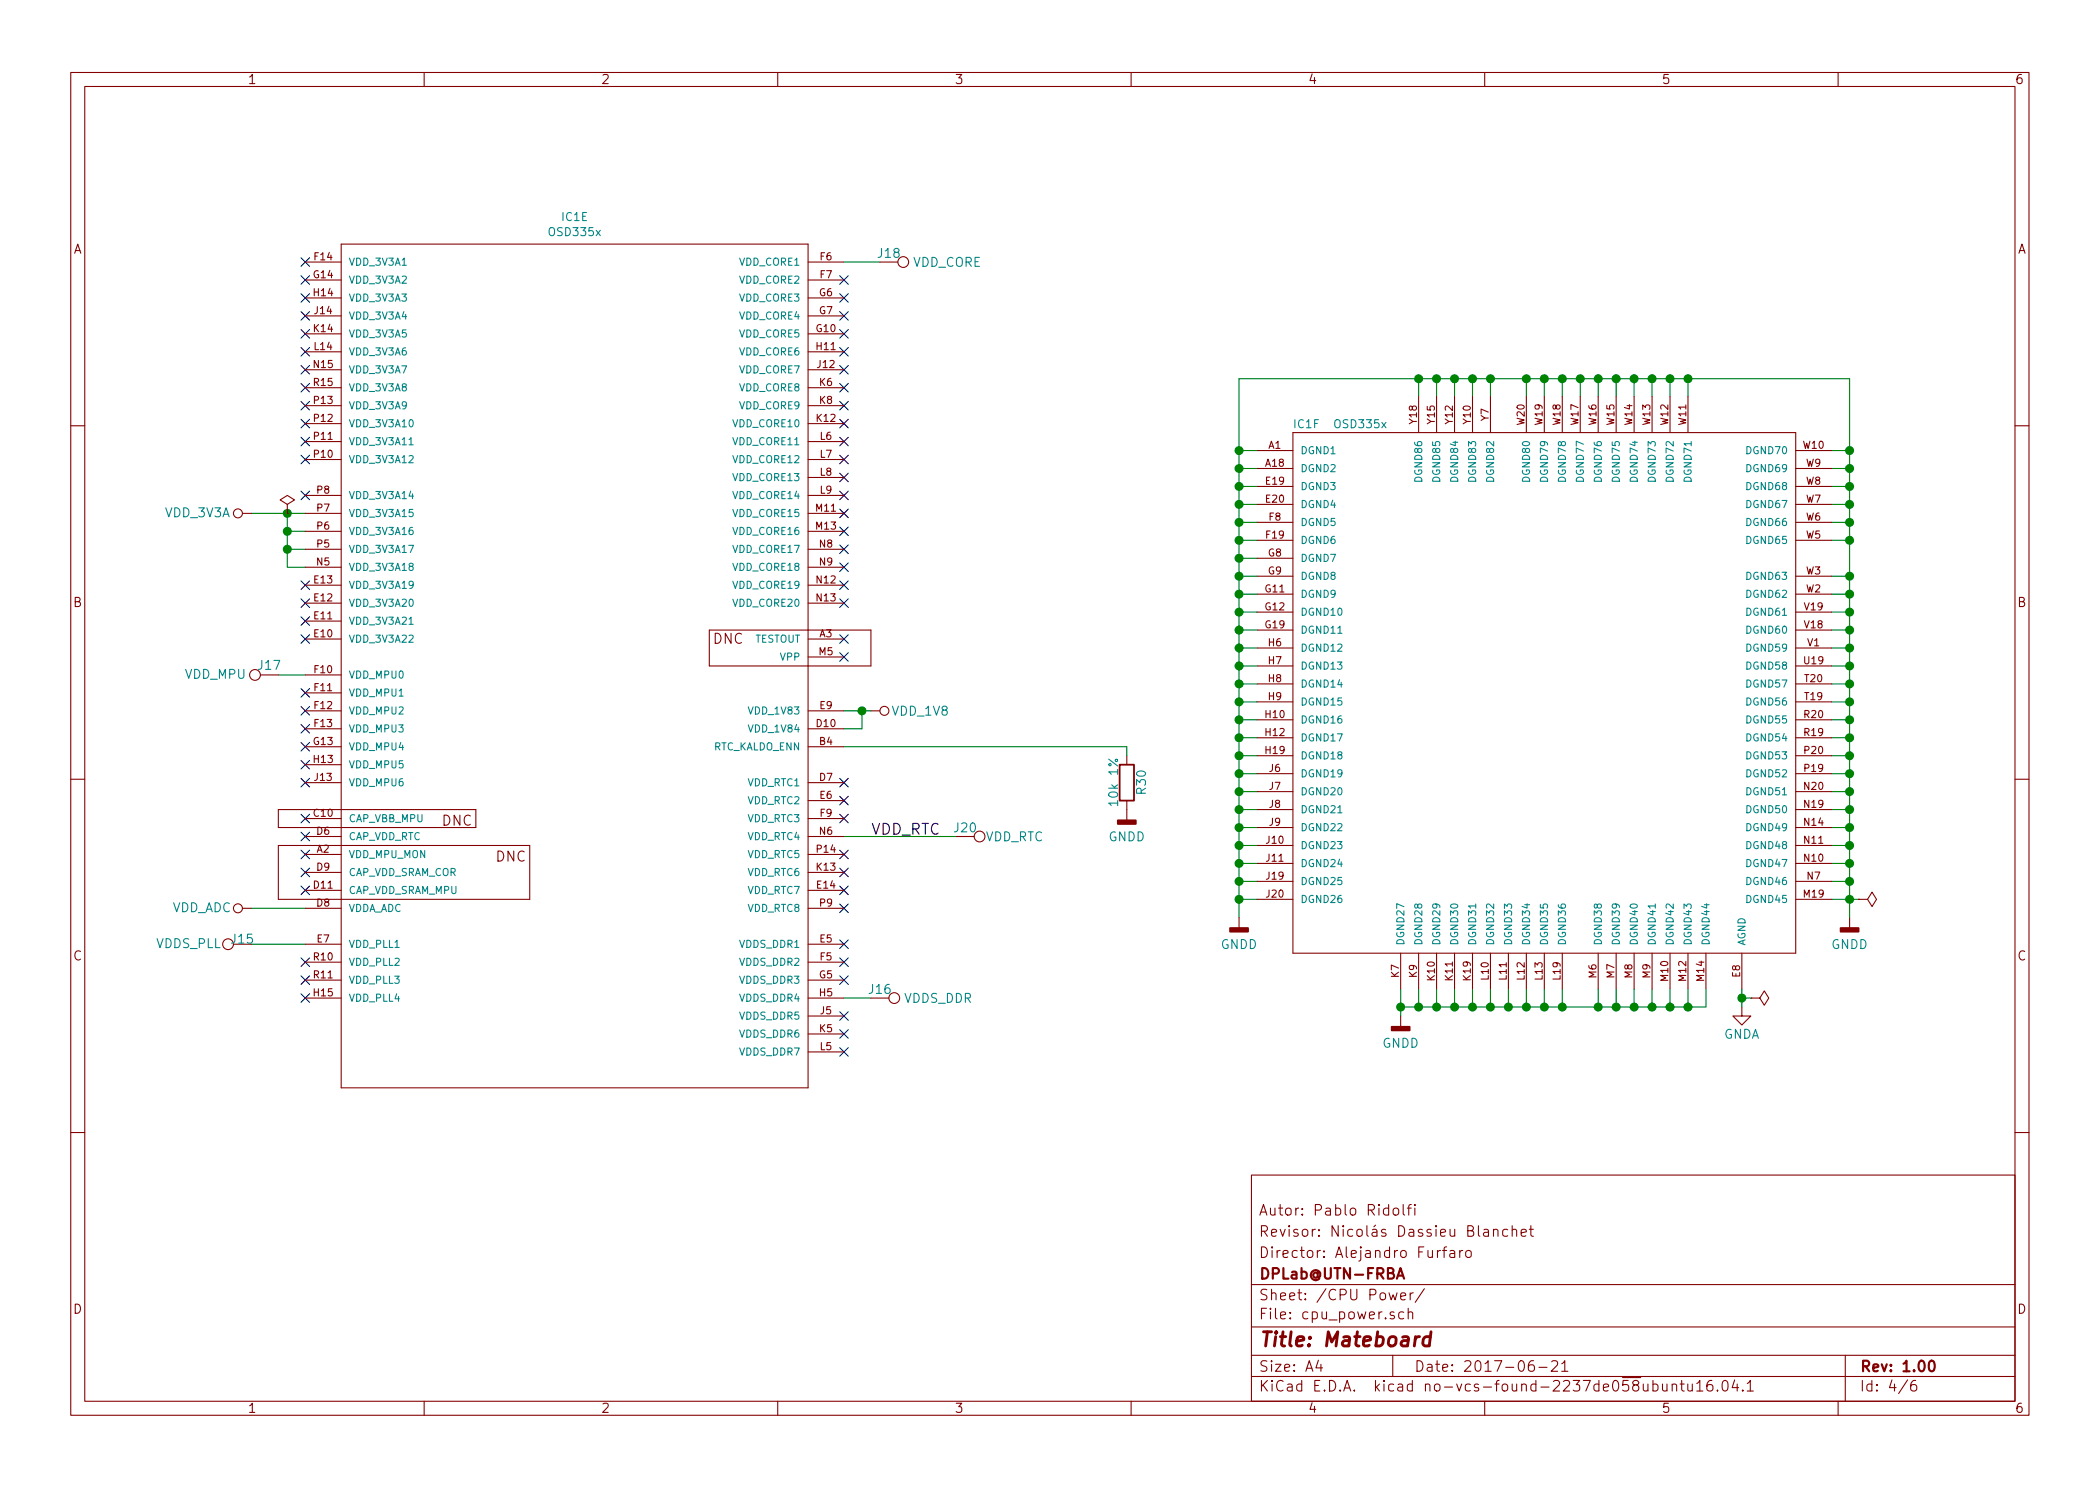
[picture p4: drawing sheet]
EESchema Schematic File Version 2
LIBS:mateboard-rescue
LIBS:power
LIBS:device
LIBS:transistors
LIBS:conn
LIBS:linear
LIBS:regul
LIBS:74xx
LIBS:cmos4000
LIBS:adc-dac
LIBS:memory
LIBS:xilinx
LIBS:microcontrollers
LIBS:dsp
LIBS:microchip
LIBS:analog_switches
LIBS:motorola
LIBS:texas
LIBS:intel
LIBS:audio
LIBS:interface
LIBS:digital-audio
LIBS:philips
LIBS:display
LIBS:cypress
LIBS:siliconi
LIBS:opto
LIBS:atmel
LIBS:contrib
LIBS:valves
LIBS:opendous
LIBS:tps65217c
LIBS:pwr
LIBS:pushbutton
LIBS:tl5209
LIBS:tl1963adcqr
LIBS:ddr3_sdram
LIBS:nand_4gb
LIBS:microsd
LIBS:tpd4s012
LIBS:tps2065cdgn
LIBS:74lvc1g07dck
LIBS:wl1835modgbmoct
LIBS:osd335x
LIBS:mateboard-cache
EELAYER 26 0
EELAYER END
$Descr A4 11693 8268
encoding utf-8
Sheet 4 6
Title "Mateboard"
Date "2017-06-21"
Rev "1.00"
Comp "DPLab@UTN-FRBA"
Comment1 "Director: Alejandro Furfaro"
Comment2 "Revisor: Nicolás Dassieu Blanchet"
Comment3 "Autor: Pablo Ridolfi"
Comment4 ""
$EndDescr
Wire Wire Line
	7000 2500 6900 2500
Wire Wire Line
	6900 2600 7000 2600
Wire Wire Line
	6900 2700 7000 2700
Wire Wire Line
	6900 2800 7000 2800
Wire Wire Line
	6900 2900 7000 2900
Wire Wire Line
	6900 3000 7000 3000
Wire Wire Line
	6900 3100 7000 3100
Wire Wire Line
	6900 3200 7000 3200
Wire Wire Line
	6900 3300 7000 3300
Wire Wire Line
	6900 3400 7000 3400
Wire Wire Line
	6900 3500 7000 3500
Wire Wire Line
	6900 3600 7000 3600
Wire Wire Line
	6900 3700 7000 3700
Wire Wire Line
	6900 3800 7000 3800
Wire Wire Line
	6900 3900 7000 3900
Wire Wire Line
	6900 4000 7000 4000
Wire Wire Line
	6900 4100 7000 4100
Wire Wire Line
	6900 4200 7000 4200
Wire Wire Line
	6900 4300 7000 4300
Wire Wire Line
	6900 4400 7000 4400
Wire Wire Line
	6900 4500 7000 4500
Wire Wire Line
	6900 4600 7000 4600
Wire Wire Line
	6900 4700 7000 4700
Wire Wire Line
	6900 4800 7000 4800
Wire Wire Line
	6900 4900 7000 4900
Wire Wire Line
	6900 5000 7000 5000
$Comp
L GNDD #PWR92
U 1 1
P 6900 5100
F 0 "#PWR92" H 6900 4850 50  0001 C CNN
F 1 "GNDD" H 6900 4950 50  0000 C CNN
F 2 "" H 6900 5100 50  0001 C CNN
F 3 "" H 6900 5100 50  0001 C CNN
	1    6900 5100
	1    0    0    -1  
$EndComp
Wire Wire Line
	6900 2100 6900 5100
Connection ~ 6900 2600
Connection ~ 6900 2700
Connection ~ 6900 2800
Connection ~ 6900 2900
Connection ~ 6900 3000
Connection ~ 6900 3100
Connection ~ 6900 3200
Connection ~ 6900 3300
Connection ~ 6900 3400
Connection ~ 6900 3500
Connection ~ 6900 3600
Connection ~ 6900 3700
Connection ~ 6900 3800
Connection ~ 6900 3900
Connection ~ 6900 4000
Connection ~ 6900 4100
Connection ~ 6900 4200
Connection ~ 6900 4300
Connection ~ 6900 4400
Connection ~ 6900 4500
Connection ~ 6900 4600
Connection ~ 6900 4700
Connection ~ 6900 4800
Connection ~ 6900 4900
Connection ~ 6900 5000
Wire Wire Line
	10200 2500 10300 2500
Wire Wire Line
	10300 2600 10200 2600
Wire Wire Line
	10300 2700 10200 2700
Wire Wire Line
	10300 2800 10200 2800
Wire Wire Line
	10300 2900 10200 2900
Wire Wire Line
	10300 3000 10200 3000
Wire Wire Line
	10300 3200 10200 3200
Wire Wire Line
	10300 3300 10200 3300
Wire Wire Line
	10300 3400 10200 3400
Wire Wire Line
	10300 3500 10200 3500
Wire Wire Line
	10300 3600 10200 3600
Wire Wire Line
	10300 3700 10200 3700
Wire Wire Line
	10300 3800 10200 3800
Wire Wire Line
	10300 3900 10200 3900
Wire Wire Line
	10300 4000 10200 4000
Wire Wire Line
	10300 4100 10200 4100
Wire Wire Line
	10300 4200 10200 4200
Wire Wire Line
	10300 4300 10200 4300
Wire Wire Line
	10300 4400 10200 4400
Wire Wire Line
	10300 4500 10200 4500
Wire Wire Line
	10300 4600 10200 4600
Wire Wire Line
	10300 4700 10200 4700
Wire Wire Line
	10300 4800 10200 4800
Wire Wire Line
	10300 4900 10200 4900
Wire Wire Line
	10200 5000 10350 5000
$Comp
L GNDD #PWR95
U 1 1
P 10300 5100
F 0 "#PWR95" H 10300 4850 50  0001 C CNN
F 1 "GNDD" H 10300 4950 50  0000 C CNN
F 2 "" H 10300 5100 50  0001 C CNN
F 3 "" H 10300 5100 50  0001 C CNN
	1    10300 5100
	-1   0    0    -1  
$EndComp
Wire Wire Line
	10300 2100 10300 5100
Connection ~ 10300 2600
Connection ~ 10300 2700
Connection ~ 10300 2800
Connection ~ 10300 2900
Connection ~ 10300 3000
Connection ~ 10300 3200
Connection ~ 10300 3300
Connection ~ 10300 3400
Connection ~ 10300 3500
Connection ~ 10300 3600
Connection ~ 10300 3700
Connection ~ 10300 3800
Connection ~ 10300 3900
Connection ~ 10300 4000
Connection ~ 10300 4100
Connection ~ 10300 4200
Connection ~ 10300 4300
Connection ~ 10300 4400
Connection ~ 10300 4500
Connection ~ 10300 4600
Connection ~ 10300 4700
Connection ~ 10300 4800
Connection ~ 10300 4900
Connection ~ 10300 5000
Wire Wire Line
	6900 2100 10300 2100
Connection ~ 6900 2500
Connection ~ 10300 2500
Wire Wire Line
	7900 2200 7900 2100
Connection ~ 7900 2100
Wire Wire Line
	8000 2200 8000 2100
Connection ~ 8000 2100
Wire Wire Line
	8500 2200 8500 2100
Wire Wire Line
	8600 2200 8600 2100
Connection ~ 8500 2100
Connection ~ 8600 2100
Wire Wire Line
	8700 2200 8700 2100
Wire Wire Line
	8800 2200 8800 2100
Connection ~ 8700 2100
Connection ~ 8800 2100
Wire Wire Line
	8900 2200 8900 2100
Wire Wire Line
	9000 2200 9000 2100
Connection ~ 8900 2100
Connection ~ 9000 2100
Wire Wire Line
	9100 2200 9100 2100
Wire Wire Line
	9200 2200 9200 2100
Connection ~ 9100 2100
Connection ~ 9200 2100
Wire Wire Line
	9300 2200 9300 2100
Wire Wire Line
	9400 2200 9400 2100
Connection ~ 9300 2100
Connection ~ 9400 2100
Wire Wire Line
	8100 2200 8100 2100
Wire Wire Line
	8200 2200 8200 2100
Connection ~ 8100 2100
Connection ~ 8200 2100
Wire Wire Line
	8300 2200 8300 2100
Connection ~ 8300 2100
Wire Wire Line
	7900 5500 7900 5600
Connection ~ 7900 5600
Wire Wire Line
	8000 5600 8000 5500
Connection ~ 8000 5600
Wire Wire Line
	8100 5600 8100 5500
Connection ~ 8100 5600
Wire Wire Line
	8200 5600 8200 5500
Connection ~ 8200 5600
Wire Wire Line
	8300 5600 8300 5500
Connection ~ 8300 5600
Wire Wire Line
	8400 5600 8400 5500
Connection ~ 8400 5600
Wire Wire Line
	8500 5600 8500 5500
Connection ~ 8500 5600
Wire Wire Line
	8600 5600 8600 5500
Connection ~ 8600 5600
Wire Wire Line
	8700 5600 8700 5500
Connection ~ 8700 5600
Wire Wire Line
	8900 5600 8900 5500
Connection ~ 8900 5600
Wire Wire Line
	9000 5600 9000 5500
Connection ~ 9000 5600
Wire Wire Line
	9100 5600 9100 5500
Connection ~ 9100 5600
Wire Wire Line
	9200 5600 9200 5500
Connection ~ 9200 5600
Wire Wire Line
	9300 5600 9300 5500
Connection ~ 9300 5600
Wire Wire Line
	9400 5600 9400 5500
Connection ~ 9400 5600
Wire Wire Line
	9500 5600 9500 5500
Wire Wire Line
	7800 5600 9500 5600
Wire Wire Line
	7800 5500 7800 5650
$Comp
L GNDD #PWR93
U 1 1
P 7800 5650
F 0 "#PWR93" H 7800 5400 50  0001 C CNN
F 1 "GNDD" H 7800 5500 50  0000 C CNN
F 2 "" H 7800 5650 50  0001 C CNN
F 3 "" H 7800 5650 50  0001 C CNN
	1    7800 5650
	1    0    0    -1  
$EndComp
Connection ~ 7800 5600
$Comp
L GNDA #PWR94
U 1 1
P 9700 5600
F 0 "#PWR94" H 9700 5350 50  0001 C CNN
F 1 "GNDA" H 9700 5450 50  0000 C CNN
F 2 "" H 9700 5600 50  0001 C CNN
F 3 "" H 9700 5600 50  0001 C CNN
	1    9700 5600
	1    0    0    -1  
$EndComp
Wire Wire Line
	9700 5500 9700 5600
Wire Wire Line
	1600 3050 1700 3050
Wire Wire Line
	1400 2850 1700 2850
Wire Wire Line
	1600 2850 1600 3150
Wire Wire Line
	1600 3150 1700 3150
Connection ~ 1600 3050
Wire Wire Line
	1700 2950 1600 2950
Connection ~ 1600 2950
$Comp
L VDD_3V3A #PWR88
U 1 1
P 1400 2850
F 0 "#PWR88" H 1400 2700 50  0001 C CNN
F 1 "VDD_3V3A" V 1400 3150 50  0000 C CNN
F 2 "" H 1400 2850 50  0000 C CNN
F 3 "" H 1400 2850 50  0000 C CNN
	1    1400 2850
	0    -1   -1   0   
$EndComp
Connection ~ 1600 2850
Wire Wire Line
	1550 3750 1700 3750
$Comp
L VDD_ADC #PWR89
U 1 1
P 1400 5050
F 0 "#PWR89" H 1400 4900 50  0001 C CNN
F 1 "VDD_ADC" V 1400 5325 50  0000 C CNN
F 2 "" H 1400 5050 50  0000 C CNN
F 3 "" H 1400 5050 50  0000 C CNN
	1    1400 5050
	0    -1   -1   0   
$EndComp
Wire Wire Line
	1700 5050 1400 5050
Wire Wire Line
	1400 5250 1700 5250
NoConn ~ 1700 5550
NoConn ~ 1700 5450
NoConn ~ 1700 5350
NoConn ~ 1700 2750
NoConn ~ 1700 3250
NoConn ~ 1700 3350
NoConn ~ 1700 3450
NoConn ~ 1700 3550
NoConn ~ 1700 3850
NoConn ~ 1700 3950
NoConn ~ 1700 4050
NoConn ~ 1700 4150
NoConn ~ 1700 4250
NoConn ~ 1700 4350
NoConn ~ 1700 4550
NoConn ~ 1700 4650
NoConn ~ 1700 4750
NoConn ~ 1700 4850
NoConn ~ 1700 4950
Wire Wire Line
	4900 1450 4700 1450
NoConn ~ 4700 1550
NoConn ~ 4700 1650
NoConn ~ 4700 1750
NoConn ~ 4700 1850
NoConn ~ 4700 1950
NoConn ~ 4700 2050
NoConn ~ 4700 2150
NoConn ~ 4700 2250
NoConn ~ 4700 2350
NoConn ~ 4700 2450
NoConn ~ 4700 2550
NoConn ~ 4700 2650
NoConn ~ 4700 2750
NoConn ~ 4700 2850
NoConn ~ 4700 2950
NoConn ~ 4700 3050
NoConn ~ 4700 3150
NoConn ~ 4700 3250
NoConn ~ 4700 3350
NoConn ~ 4700 3550
NoConn ~ 4700 3650
Wire Wire Line
	4700 4650 5325 4650
$Comp
L R R30
U 1 1
P 6275 4350
F 0 "R30" V 6355 4350 50  0000 C CNN
F 1 "10k 1%" V 6200 4350 50  0000 C CNN
F 2 "Resistors_SMD:R_0402" V 6205 4350 50  0001 C CNN
F 3 "" H 6275 4350 50  0001 C CNN
	1    6275 4350
	1    0    0    -1  
$EndComp
$Comp
L GNDD #PWR91
U 1 1
P 6275 4500
F 0 "#PWR91" H 6275 4250 50  0001 C CNN
F 1 "GNDD" H 6275 4350 50  0000 C CNN
F 2 "" H 6275 4500 50  0001 C CNN
F 3 "" H 6275 4500 50  0001 C CNN
	1    6275 4500
	1    0    0    -1  
$EndComp
Wire Wire Line
	6275 4200 6275 4150
Wire Wire Line
	6275 4150 4700 4150
NoConn ~ 1700 1550
NoConn ~ 1700 1650
NoConn ~ 1700 1750
NoConn ~ 1700 1850
NoConn ~ 1700 1950
NoConn ~ 1700 2050
NoConn ~ 1700 2150
NoConn ~ 1700 2250
NoConn ~ 1700 2350
NoConn ~ 1700 2450
NoConn ~ 1700 2550
NoConn ~ 1700 1450
NoConn ~ 4700 4350
NoConn ~ 4700 4450
NoConn ~ 4700 4550
NoConn ~ 4700 4750
NoConn ~ 4700 4850
NoConn ~ 4700 4950
NoConn ~ 4700 5050
Wire Wire Line
	4850 5550 4700 5550
NoConn ~ 4700 5250
NoConn ~ 4700 5350
NoConn ~ 4700 5450
NoConn ~ 4700 5650
NoConn ~ 4700 5750
NoConn ~ 4700 5850
$Comp
L VDD_1V8 #PWR90
U 1 1
P 4850 3950
F 0 "#PWR90" H 4850 3800 50  0001 C CNN
F 1 "VDD_1V8" V 4850 4225 50  0000 C CNN
F 2 "" H 4850 3950 50  0000 C CNN
F 3 "" H 4850 3950 50  0000 C CNN
	1    4850 3950
	0    1    1    0   
$EndComp
Wire Wire Line
	4700 3950 4850 3950
Wire Wire Line
	4800 3950 4800 4050
Wire Wire Line
	4800 4050 4700 4050
Connection ~ 4800 3950
$Comp
L TEST_1P J15
U 1 1
P 1400 5250
F 0 "J15" V 1425 5300 50  0000 C CNN
F 1 "VDDS_PLL" V 1400 5600 50  0000 C CNN
F 2 "Measurement_Points:Measurement_Point_Round-SMD-Pad_Small" H 1600 5250 50  0001 C CNN
F 3 "" H 1600 5250 50  0001 C CNN
	1    1400 5250
	0    -1   -1   0   
$EndComp
$Comp
L TEST_1P J16
U 1 1
P 4850 5550
F 0 "J16" V 4800 5600 50  0000 C CNN
F 1 "VDDS_DDR" V 4850 5925 50  0000 C CNN
F 2 "Measurement_Points:Measurement_Point_Round-SMD-Pad_Small" H 5050 5550 50  0001 C CNN
F 3 "" H 5050 5550 50  0001 C CNN
	1    4850 5550
	0    1    1    0   
$EndComp
$Comp
L PWR_FLAG #FLG5
U 1 1
P 1600 2850
F 0 "#FLG5" H 1600 2925 50  0001 C CNN
F 1 "PWR_FLAG" H 1600 3000 50  0001 C CNN
F 2 "" H 1600 2850 50  0001 C CNN
F 3 "" H 1600 2850 50  0001 C CNN
	1    1600 2850
	1    0    0    -1  
$EndComp
$Comp
L TEST_1P J17
U 1 1
P 1550 3750
F 0 "J17" V 1600 3800 50  0000 C CNN
F 1 "VDD_MPU" V 1550 4100 50  0000 C CNN
F 2 "Measurement_Points:Measurement_Point_Round-SMD-Pad_Small" H 1750 3750 50  0001 C CNN
F 3 "" H 1750 3750 50  0001 C CNN
	1    1550 3750
	0    -1   -1   0   
$EndComp
$Comp
L TEST_1P J18
U 1 1
P 4900 1450
F 0 "J18" V 4850 1500 50  0000 C CNN
F 1 "VDD_CORE" V 4900 1825 50  0000 C CNN
F 2 "Measurement_Points:Measurement_Point_Round-SMD-Pad_Small" H 5100 1450 50  0001 C CNN
F 3 "" H 5100 1450 50  0001 C CNN
	1    4900 1450
	0    1    1    0   
$EndComp
$Comp
L TEST_1P J20
U 1 1
P 5325 4650
F 0 "J20" V 5275 4700 50  0000 C CNN
F 1 "VDD_RTC" V 5325 4975 50  0000 C CNN
F 2 "Measurement_Points:Measurement_Point_Round-SMD-Pad_Small" H 5525 4650 50  0001 C CNN
F 3 "" H 5525 4650 50  0001 C CNN
	1    5325 4650
	0    1    1    0   
$EndComp
Text Label 4850 4650 0    60   ~ 0
VDD_RTC
$Comp
L OSD335x IC1
U 5 1
P 3200 3550
AR Path="/594BE01D" Ref="IC1"  Part="5" 
AR Path="/589E2993/594BE01D" Ref="IC1"  Part="5" 
F 0 "IC1" H 3200 5904 45  0000 C CNN
F 1 "OSD335x" H 3200 5820 45  0000 C CNN
F 2 "footprints:OSD3358-BAS-BGA400" H 3230 3700 20  0001 C CNN
F 3 "" H 3200 3550 60  0001 C CNN
	5    3200 3550
	1    0    0    -1  
$EndComp
$Comp
L OSD335x IC1
U 6 1
P 8600 3700
AR Path="/594BE1D2" Ref="IC1"  Part="6" 
AR Path="/589E2993/594BE1D2" Ref="IC1"  Part="6" 
F 0 "IC1" H 7275 5050 45  0000 C CNN
F 1 "OSD335x" H 7575 5050 45  0000 C CNN
F 2 "footprints:OSD3358-BAS-BGA400" H 8630 3850 20  0001 C CNN
F 3 "" H 8600 3700 60  0001 C CNN
	6    8600 3700
	1    0    0    -1  
$EndComp
$Comp
L PWR_FLAG #FLG6
U 1 1
P 9750 5550
F 0 "#FLG6" H 9750 5625 50  0001 C CNN
F 1 "PWR_FLAG" H 9750 5700 50  0001 C CNN
F 2 "" H 9750 5550 50  0001 C CNN
F 3 "" H 9750 5550 50  0001 C CNN
	1    9750 5550
	0    1    1    0   
$EndComp
Wire Wire Line
	9750 5550 9700 5550
Connection ~ 9700 5550
$Comp
L PWR_FLAG #FLG7
U 1 1
P 10350 5000
F 0 "#FLG7" H 10350 5075 50  0001 C CNN
F 1 "PWR_FLAG" H 10350 5150 50  0001 C CNN
F 2 "" H 10350 5000 50  0001 C CNN
F 3 "" H 10350 5000 50  0001 C CNN
	1    10350 5000
	0    1    1    0   
$EndComp
$EndSCHEMATC
